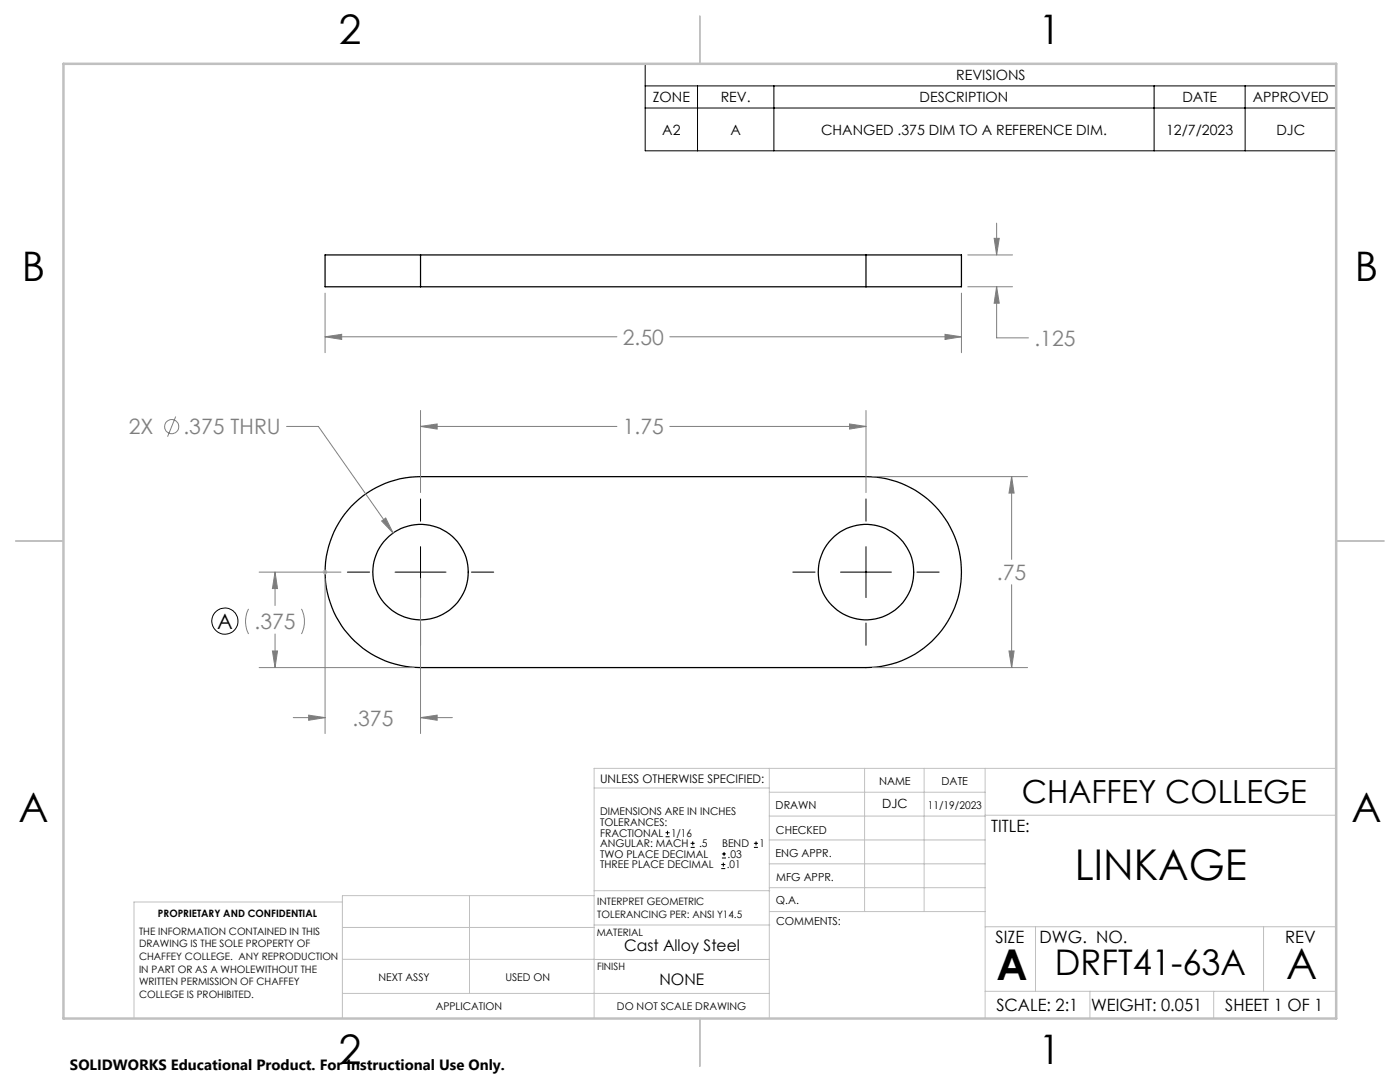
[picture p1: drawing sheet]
<svg xmlns="http://www.w3.org/2000/svg" width="279mm" height="216mm" viewBox="0 0 279 216" stroke-linecap="round" stroke-linejoin="round" font-family="sans-serif">
<g fill="none" stroke="#000" stroke-width=".25">
<path d="M83.9 50.9h-19v6.3h19M83.9 50.9v6.3M83.9 50.9h88.9M83.9 57.2h88.9M172.8 50.9h19.1v6.3h-19.1M172.8 50.9v6.3M70.1 101a19.3 19.3 0 0 1 13.8-5.9h88.9a19 19 0 0 1 19.1 19.1 19 19 0 0 1-19.1 19h-88.9a19.1 19.1 0 0 1-17.5-11.5 19.1 19.1 0 0 1 3.7-20.7z"/>
<circle cx="83.9" cy="114.2" r="9.5"/>
<circle cx="172.8" cy="114.2" r="9.5"/>
</g>
<g fill="none" stroke="#808080" stroke-width=".2">
<path d="M64.9 58.5v11.9M191.9 58.5v11.9M193.1 57.2h9M193.1 50.9h9M198.4 47.6h1l-.5 3.3zM198.9 57.2l.5 3.3h-1zM198.9 57.2v10.2h6.3M198.9 44.5v6.4M64.9 67.2l3.3-.5v1zM64.9 67.2h58.2M133.7 67.2h58.2M188.6 66.7l3.3 .5-3.3 .5z"/>
<path d="M35.1 83.1l-1.7 4M57.2 85.1h6.3l15 21.3M83.9 85.1l3.3-.5v1zM83.9 81.9v16.4M83.9 85.1h39.2M133.7 85.1h39.1M169.5 84.6l3.3 .5-3.3 .5zM172.8 81.9v16.4M174.1 95.1h31M201.9 95.1l.5 3.3h-1zM201.9 95.1v16.5M51.7 114.2h16.4"/>
<path d="M54.9 114.2l.5 3.2h-1zM54.9 114.2v6.6M64.9 115.4v31M76.2 104l.8-.6 1.5 3zM83.9 115.4v31M201.9 116.7v16.5M49.6 121.5a5.5 5.5 0 0 0 0 5M51.7 133.2h31M54.4 129.9h1l-.5 3.3zM54.9 126.5v6.7M60.1 121.5a5.5 5.5 0 0 1 0 5M174.1 133.2h31"/>
<path d="M201.4 129.9h1l-.5 3.3zM58.5 143.2h6.4M61.6 142.7l3.3 .5-3.3 .5zM83.9 143.2l3.3-.5v1zM83.9 143.2h6.4"/>
<circle cx="34.3" cy="85.1" r="1.4"/>
</g>
<g fill="none" stroke="#000" stroke-width=".2">
<path d="M128.8 12.7h137.9v17.4h-137.9zM128.8 17.1h137.9M139.2 17.1v13M154.4 17.1v13M230.3 17.1v13M248.5 17.1v13M128.8 21.6h137.9M83.9 99.6v4.4M172.8 99.6v4.4M69.3 114.2h4.5M78.8 114.2h10.2M83.9 109.1v10.1"/>
<path d="M94.1 114.2h4.4M158.2 114.2h4.5M167.7 114.2h10.2M172.8 109.1v10.1M183 114.2h4.4M83.9 124.3v4.5M172.8 124.3v4.5M132.8 167h.8M132.8 166.2h.8M133.2 165.8v.8M137.8 169.1h.8M137.8 168.3h.8"/>
<path d="M138.3 167.9v.8M143.9 173.3h.8M143.9 172.5h.8M144.1 171.2h.8M144.1 170.4h.8M144.4 172.1v.8M144.5 170v.8M150.5 169.1h.8M150.5 168.3h.8M150.9 167.9v.8"/>
<circle cx="44.9" cy="123.9" r="2.61"/>
</g>
<g fill="none" stroke="#c0c0c0" stroke-width=".2">
<path d="M64.4 114.2h1M64.5 113.8l.7 .7M64.9 113.7v1M65.2 113.8l-.7 .7M118.6 157.2h34.9M153.5 153.3v49.9M153.5 158.1h43.1M172.5 153.3v28.6M184.4 153.3v28.6M196.6 153.3v49.9M266.7 153.3h-148.1v49.9M68.3 180h-41.6v23.2"/>
<path d="M93.7 178.7v19.5M118.6 178.7h-50.3v24.5M118.6 177.7h35M153.5 167.6h43.1M153.5 162.8h43.1M153.5 172.4h43.1M153.5 177.1h43.1M196.6 162.7h70.1M68.3 198.2h85.2M68.3 191.4l85.2 .1M68.3 185.1h50.3M118.6 184.6h35"/>
<path d="M153.6 181.9h43M196.6 197.8h70.1M196.6 184.9h70.1M206.7 184.9v12.9M217.5 197.8v5.4M242.2 197.8v5.4M252.2 184.9v12.9"/>
</g>
<path d="M139.7 3.2v9.5M3.1 107.9h9.6M266.7 107.9h9.5M139.7 203.2v9.6" fill="none" stroke="#c0c0c0" stroke-width=".25"/>
<path d="M12.7 12.7h254v190.5h-254z" fill="none" stroke="#c0c0c0" stroke-width=".5"/>
<g fill="#808080">
<path d="M61.6 142.7l3.3 .5-3.3 .5zM83.9 143.2l3.3-.5v1z"/>
<path d="M169.5 84.6l3.3 .5-3.3 .5zM83.9 85.1l3.3-.5v1zM201.4 129.9h1l-.5 3.3zM201.9 95.1l.5 3.3h-1zM76.2 104l2.3 2.4-1.5-3zM54.4 129.9h1l-.5 3.3zM54.9 114.2l.5 3.2h-1zM64.9 67.2l3.3-.5v1zM188.6 66.7l3.3 .5-3.3 .5zM198.9 57.2l.5 3.3h-1zM198.4 47.6h1l-.5 3.3z"/>
</g>
<g font-size="8.5">
<text x="214.5" y="175.5">LINKAGE</text>
<text x="198.9" y="195.5">A</text>
<text x="256.7" y="195.4">A</text>
</g>
<g font-size="8.1">
<text x="67.6" y="8.9">2</text>
<text x="207.3" y="8.9">1</text>
<text x="4.4" y="56.1">B</text>
<text x="270.4" y="56.1">B</text>
<text x="3.7" y="164.1">A</text>
<text x="269.7" y="164.1">A</text>
<text x="67.6" y="212.4">2</text>
<text x="207.3" y="212.4">1</text>
</g>
<text font-size="7.1" x="210.5" y="194.6">DRFT41-63A</text>
<text font-size="6.3" x="203.9" y="160.2">CHAFFEY COLLEGE</text>
<g font-size="4.2" fill="#808080">
<text x="124.3" y="68.8">2.50</text>
<text x="206.4" y="69">.125</text>
<text x="25.7" y="86.7">2X</text>
<text x="36.6" y="86.7">.375 THRU</text>
<text x="124.3" y="86.7">1.75</text>
<text x="199" y="115.7">.75</text>
<text x="50.8" y="125.6">.375</text>
<text x="70.3" y="144.8">.375</text>
</g>
<text font-size="4.2" x="43.4" y="125.4">A</text>
<g font-size="3.4">
<text x="197.8" y="166">TITLE:</text>
<text x="198.7" y="188.1">SIZE</text>
<text x="207.5" y="188.1">DWG. NO.</text>
<text x="256.5" y="188.2">REV</text>
<text x="198.8" y="201.7">SCALE: 2:1</text>
<text x="217.7" y="201.8">WEIGHT: 0.051</text>
<text x="244.5" y="201.7">SHEET 1 OF 1</text>
</g>
<g font-size="3.2">
<text x="124.6" y="189.8">Cast Alloy Steel</text>
<text x="131.6" y="196.6">NONE</text>
</g>
<text font-size="3" x="14" y="213.5">SOLIDWORKS Educational Product. For Instructional Use Only.</text>
<g font-size="2.8">
<text x="190.8" y="16">REVISIONS</text>
<text x="130.3" y="20.4">ZONE</text>
<text x="143.8" y="20.4">REV.</text>
<text x="183.5" y="20.4">DESCRIPTION</text>
<text x="236" y="20.4">DATE</text>
<text x="250" y="20.4">APPROVED</text>
<text x="132.2" y="26.9">A2</text>
<text x="145.8" y="26.9">A</text>
<text x="163.9" y="26.9">CHANGED .375 DIM TO A REFERENCE DIM.</text>
<text x="232.7" y="26.9">12/7/2023</text>
<text x="254.7" y="26.9">DJC</text>
</g>
<text font-size="2.5" x="176.1" y="161.3">DJC</text>
<text font-size="2.4" x="119.8" y="156.2">UNLESS OTHERWISE SPECIFIED:</text>
<g font-size="2.2">
<text x="154.8" y="161.4">DRAWN</text>
<text x="175.4" y="156.6">NAME</text>
<text x="187.9" y="156.7">DATE</text>
<text x="154.9" y="166.3">CHECKED</text>
<text x="154.8" y="171">ENG APPR.</text>
<text x="154.9" y="175.7">MFG APPR.</text>
<text x="154.9" y="180.4">Q.A.</text>
<text x="154.9" y="184.6">COMMENTS:</text>
</g>
<g font-size="2.1">
<text x="185.2" y="161.4">11/19/2023</text>
<text x="119.8" y="162.7">DIMENSIONS ARE IN INCHES</text>
<text x="119.8" y="164.8">TOLERANCES:</text>
<text x="119.8" y="166.9">FRACTIONAL</text>
<text x="133.9" y="166.9">1/16</text>
<text x="119.8" y="171.2">TWO PLACE DECIMAL</text>
<text x="119.8" y="173.3">THREE PLACE DECIMAL</text>
<text x="119.8" y="169.1">ANGULAR: MACH</text>
<text x="139.5" y="169.1">.5</text>
<text x="144.1" y="169.1">BEND</text>
<text x="145.1" y="173.3">.01</text>
<text x="145.2" y="171.2">.03</text>
<text x="151.6" y="169.1">1</text>
<text x="75.5" y="195.7">NEXT ASSY</text>
<text x="100.9" y="195.7">USED ON</text>
<text x="86.9" y="201.5">APPLICATION</text>
<text x="123.1" y="201.6">DO NOT SCALE DRAWING</text>
</g>
<g font-size="2">
<text x="31.5" y="182.9">PROPRIETARY AND CONFIDENTIAL</text>
<text x="119.2" y="180.6">INTERPRET GEOMETRIC</text>
<text x="119.2" y="183.1">TOLERANCING PER: ANSI Y14.5</text>
<text x="27.8" y="186.5">THE INFORMATION CONTAINED IN THIS</text>
<text x="27.8" y="189">DRAWING IS THE SOLE PROPERTY OF</text>
<text x="27.8" y="191.6">CHAFFEY COLLEGE. ANY REPRODUCTION</text>
<text x="119.1" y="186.7">MATERIAL</text>
<text x="27.8" y="194.1">IN PART OR AS A WHOLEWITHOUT THE</text>
<text x="27.8" y="196.6">WRITTEN PERMISSION OF CHAFFEY</text>
<text x="119.1" y="193.5">FINISH</text>
<text x="27.8" y="199.1">COLLEGE IS PROHIBITED.</text>
</g>
</svg>
